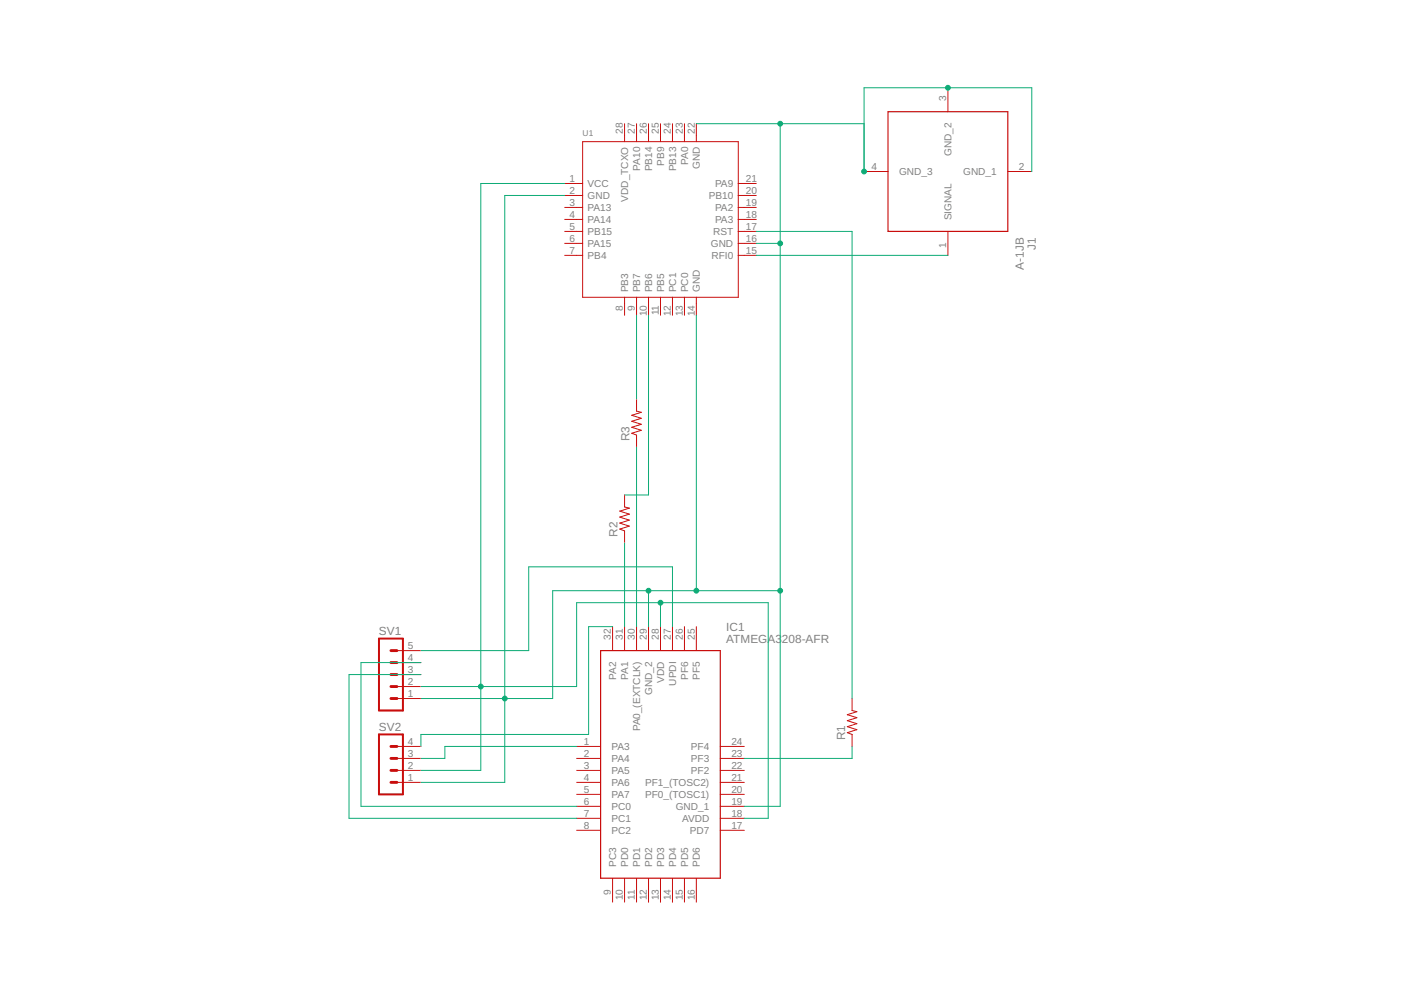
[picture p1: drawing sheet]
<?xml version="1.0" encoding="utf-8"?>
<!DOCTYPE eagle SYSTEM "eagle.dtd">
<eagle version="9.6.2">
<drawing>
<settings>
<setting alwaysvectorfont="no"/>
<setting verticaltext="up"/>
</settings>
<grid distance="0.1" unitdist="inch" unit="inch" style="lines" multiple="1" display="no" altdistance="0.01" altunitdist="inch" altunit="inch"/>
<schematic xreflabel="%F%N/%S.%C%R" xrefpart="/%S.%C%R">
<libraries>
<library name="con-lstb">
<symbols>
<symbol name="MA05-1">
<wire x1="3.81" y1="-7.62" x2="-1.27" y2="-7.62" width="0.4064" layer="94"/>
<wire x1="1.27" y1="0" x2="2.54" y2="0" width="0.6096" layer="94"/>
<wire x1="1.27" y1="-2.54" x2="2.54" y2="-2.54" width="0.6096" layer="94"/>
<wire x1="1.27" y1="-5.08" x2="2.54" y2="-5.08" width="0.6096" layer="94"/>
<wire x1="-1.27" y1="7.62" x2="-1.27" y2="-7.62" width="0.4064" layer="94"/>
<wire x1="3.81" y1="-7.62" x2="3.81" y2="7.62" width="0.4064" layer="94"/>
<wire x1="-1.27" y1="7.62" x2="3.81" y2="7.62" width="0.4064" layer="94"/>
<wire x1="1.27" y1="5.08" x2="2.54" y2="5.08" width="0.6096" layer="94"/>
<wire x1="1.27" y1="2.54" x2="2.54" y2="2.54" width="0.6096" layer="94"/>
<text x="-1.27" y="-10.16" size="1.778" layer="96">&gt;VALUE</text>
<text x="-1.27" y="8.382" size="1.778" layer="95">&gt;NAME</text>
<pin name="1" x="7.62" y="-5.08" visible="pad" length="middle" direction="pas" swaplevel="1" rot="R180"/>
<pin name="2" x="7.62" y="-2.54" visible="pad" length="middle" direction="pas" swaplevel="1" rot="R180"/>
<pin name="3" x="7.62" y="0" visible="pad" length="middle" direction="pas" swaplevel="1" rot="R180"/>
<pin name="4" x="7.62" y="2.54" visible="pad" length="middle" direction="pas" swaplevel="1" rot="R180"/>
<pin name="5" x="7.62" y="5.08" visible="pad" length="middle" direction="pas" swaplevel="1" rot="R180"/>
</symbol>
<symbol name="MA04-1">
<wire x1="3.81" y1="-7.62" x2="-1.27" y2="-7.62" width="0.4064" layer="94"/>
<wire x1="1.27" y1="0" x2="2.54" y2="0" width="0.6096" layer="94"/>
<wire x1="1.27" y1="-2.54" x2="2.54" y2="-2.54" width="0.6096" layer="94"/>
<wire x1="1.27" y1="-5.08" x2="2.54" y2="-5.08" width="0.6096" layer="94"/>
<wire x1="-1.27" y1="5.08" x2="-1.27" y2="-7.62" width="0.4064" layer="94"/>
<wire x1="3.81" y1="-7.62" x2="3.81" y2="5.08" width="0.4064" layer="94"/>
<wire x1="-1.27" y1="5.08" x2="3.81" y2="5.08" width="0.4064" layer="94"/>
<wire x1="1.27" y1="2.54" x2="2.54" y2="2.54" width="0.6096" layer="94"/>
<text x="-1.27" y="-10.16" size="1.778" layer="96">&gt;VALUE</text>
<text x="-1.27" y="5.842" size="1.778" layer="95">&gt;NAME</text>
<pin name="1" x="7.62" y="-5.08" visible="pad" length="middle" direction="pas" swaplevel="1" rot="R180"/>
<pin name="2" x="7.62" y="-2.54" visible="pad" length="middle" direction="pas" swaplevel="1" rot="R180"/>
<pin name="3" x="7.62" y="0" visible="pad" length="middle" direction="pas" swaplevel="1" rot="R180"/>
<pin name="4" x="7.62" y="2.54" visible="pad" length="middle" direction="pas" swaplevel="1" rot="R180"/>
</symbol>
</symbols>
<devicesets>
<deviceset name="MA05-1" prefix="SV" uservalue="yes">
<gates>
<gate name="G$1" symbol="MA05-1" x="0" y="0"/>
</gates>
<devices>
<device name="" package="MA05-1">
<connects>
<connect gate="G$1" pin="1" pad="1"/>
<connect gate="G$1" pin="2" pad="2"/>
<connect gate="G$1" pin="3" pad="3"/>
<connect gate="G$1" pin="4" pad="4"/>
<connect gate="G$1" pin="5" pad="5"/>
</connects>
<package3dinstances>
<package3dinstance package3d_urn="urn:adsk.eagle:package:8332/1"/>
</package3dinstances>
<technologies>
<technology name="">
<attribute name="MF" value="" constant="no"/>
<attribute name="MPN" value="" constant="no"/>
<attribute name="OC_FARNELL" value="unknown" constant="no"/>
<attribute name="OC_NEWARK" value="unknown" constant="no"/>
<attribute name="POPULARITY" value="29" constant="no"/>
</technology>
</technologies>
</device>
</devices>
</deviceset>
<deviceset name="MA04-1" prefix="SV" uservalue="yes">
<gates>
<gate name="1" symbol="MA04-1" x="0" y="0"/>
</gates>
<devices>
<device name="" package="MA04-1">
<connects>
<connect gate="1" pin="1" pad="1"/>
<connect gate="1" pin="2" pad="2"/>
<connect gate="1" pin="3" pad="3"/>
<connect gate="1" pin="4" pad="4"/>
</connects>
<package3dinstances>
<package3dinstance package3d_urn="urn:adsk.eagle:package:8337/1"/>
</package3dinstances>
<technologies>
<technology name="">
<attribute name="MF" value="" constant="no"/>
<attribute name="MPN" value="" constant="no"/>
<attribute name="OC_FARNELL" value="unknown" constant="no"/>
<attribute name="OC_NEWARK" value="unknown" constant="no"/>
<attribute name="POPULARITY" value="41" constant="no"/>
</technology>
</technologies>
</device>
</devices>
</deviceset>
</devicesets>
</library>
<library name="SamacSys_Parts">
<symbols>
<symbol name="ATMEGA3208-AFR">
<wire x1="5.08" y1="20.32" x2="30.48" y2="20.32" width="0.254" layer="94"/>
<wire x1="30.48" y1="-27.94" x2="30.48" y2="20.32" width="0.254" layer="94"/>
<wire x1="30.48" y1="-27.94" x2="5.08" y2="-27.94" width="0.254" layer="94"/>
<wire x1="5.08" y1="20.32" x2="5.08" y2="-27.94" width="0.254" layer="94"/>
<text x="31.75" y="25.4" size="1.778" layer="95" align="center-left">&gt;NAME</text>
<text x="31.75" y="22.86" size="1.778" layer="96" align="center-left">&gt;VALUE</text>
<pin name="PA3" x="0" y="0" length="middle"/>
<pin name="PA4" x="0" y="-2.54" length="middle"/>
<pin name="PA5" x="0" y="-5.08" length="middle"/>
<pin name="PA6" x="0" y="-7.62" length="middle"/>
<pin name="PA7" x="0" y="-10.16" length="middle"/>
<pin name="PC0" x="0" y="-12.7" length="middle"/>
<pin name="PC1" x="0" y="-15.24" length="middle"/>
<pin name="PC2" x="0" y="-17.78" length="middle"/>
<pin name="PC3" x="7.62" y="-33.02" length="middle" rot="R90"/>
<pin name="PD0" x="10.16" y="-33.02" length="middle" rot="R90"/>
<pin name="PD1" x="12.7" y="-33.02" length="middle" rot="R90"/>
<pin name="PD2" x="15.24" y="-33.02" length="middle" rot="R90"/>
<pin name="PD3" x="17.78" y="-33.02" length="middle" rot="R90"/>
<pin name="PD4" x="20.32" y="-33.02" length="middle" rot="R90"/>
<pin name="PD5" x="22.86" y="-33.02" length="middle" rot="R90"/>
<pin name="PD6" x="25.4" y="-33.02" length="middle" rot="R90"/>
<pin name="PF4" x="35.56" y="0" length="middle" rot="R180"/>
<pin name="PF3" x="35.56" y="-2.54" length="middle" rot="R180"/>
<pin name="PF2" x="35.56" y="-5.08" length="middle" rot="R180"/>
<pin name="PF1_(TOSC2)" x="35.56" y="-7.62" length="middle" rot="R180"/>
<pin name="PF0_(TOSC1)" x="35.56" y="-10.16" length="middle" rot="R180"/>
<pin name="GND_1" x="35.56" y="-12.7" length="middle" rot="R180"/>
<pin name="AVDD" x="35.56" y="-15.24" length="middle" rot="R180"/>
<pin name="PD7" x="35.56" y="-17.78" length="middle" rot="R180"/>
<pin name="PA2" x="7.62" y="25.4" length="middle" rot="R270"/>
<pin name="PA1" x="10.16" y="25.4" length="middle" rot="R270"/>
<pin name="PA0_(EXTCLK)" x="12.7" y="25.4" length="middle" rot="R270"/>
<pin name="GND_2" x="15.24" y="25.4" length="middle" rot="R270"/>
<pin name="VDD" x="17.78" y="25.4" length="middle" rot="R270"/>
<pin name="UPDI" x="20.32" y="25.4" length="middle" rot="R270"/>
<pin name="PF6" x="22.86" y="25.4" length="middle" rot="R270"/>
<pin name="PF5" x="25.4" y="25.4" length="middle" rot="R270"/>
</symbol>
<symbol name="A-1JB">
<wire x1="5.08" y1="12.7" x2="30.48" y2="12.7" width="0.254" layer="94"/>
<wire x1="30.48" y1="-12.7" x2="30.48" y2="12.7" width="0.254" layer="94"/>
<wire x1="30.48" y1="-12.7" x2="5.08" y2="-12.7" width="0.254" layer="94"/>
<wire x1="5.08" y1="12.7" x2="5.08" y2="-12.7" width="0.254" layer="94"/>
<text x="31.75" y="17.78" size="1.778" layer="95" align="center-left">&gt;NAME</text>
<text x="31.75" y="15.24" size="1.778" layer="96" align="center-left">&gt;VALUE</text>
<pin name="SIGNAL" x="35.56" y="0" length="middle" rot="R180"/>
<pin name="GND_1" x="17.78" y="17.78" length="middle" rot="R270"/>
<pin name="GND_2" x="0" y="0" length="middle"/>
<pin name="GND_3" x="17.78" y="-17.78" length="middle" rot="R90"/>
</symbol>
</symbols>
<devicesets>
<deviceset name="ATMEGA3208-AFR" prefix="IC">
<gates>
<gate name="G$1" symbol="ATMEGA3208-AFR" x="0" y="0"/>
</gates>
<devices>
<device name="" package="QFP80P900X900X120-32N">
<connects>
<connect gate="G$1" pin="AVDD" pad="18"/>
<connect gate="G$1" pin="GND_1" pad="19"/>
<connect gate="G$1" pin="GND_2" pad="29"/>
<connect gate="G$1" pin="PA0_(EXTCLK)" pad="30"/>
<connect gate="G$1" pin="PA1" pad="31"/>
<connect gate="G$1" pin="PA2" pad="32"/>
<connect gate="G$1" pin="PA3" pad="1"/>
<connect gate="G$1" pin="PA4" pad="2"/>
<connect gate="G$1" pin="PA5" pad="3"/>
<connect gate="G$1" pin="PA6" pad="4"/>
<connect gate="G$1" pin="PA7" pad="5"/>
<connect gate="G$1" pin="PC0" pad="6"/>
<connect gate="G$1" pin="PC1" pad="7"/>
<connect gate="G$1" pin="PC2" pad="8"/>
<connect gate="G$1" pin="PC3" pad="9"/>
<connect gate="G$1" pin="PD0" pad="10"/>
<connect gate="G$1" pin="PD1" pad="11"/>
<connect gate="G$1" pin="PD2" pad="12"/>
<connect gate="G$1" pin="PD3" pad="13"/>
<connect gate="G$1" pin="PD4" pad="14"/>
<connect gate="G$1" pin="PD5" pad="15"/>
<connect gate="G$1" pin="PD6" pad="16"/>
<connect gate="G$1" pin="PD7" pad="17"/>
<connect gate="G$1" pin="PF0_(TOSC1)" pad="20"/>
<connect gate="G$1" pin="PF1_(TOSC2)" pad="21"/>
<connect gate="G$1" pin="PF2" pad="22"/>
<connect gate="G$1" pin="PF3" pad="23"/>
<connect gate="G$1" pin="PF4" pad="24"/>
<connect gate="G$1" pin="PF5" pad="25"/>
<connect gate="G$1" pin="PF6" pad="26"/>
<connect gate="G$1" pin="UPDI" pad="27"/>
<connect gate="G$1" pin="VDD" pad="28"/>
</connects>
<technologies>
<technology name="">
<attribute name="DESCRIPTION" value="8-bit Microcontrollers - MCU 20MHz, 32KB, TQFP32, Ind 125C, Green, T&amp;R" constant="no"/>
<attribute name="HEIGHT" value="1.2mm" constant="no"/>
<attribute name="MANUFACTURER_NAME" value="Microchip" constant="no"/>
<attribute name="MANUFACTURER_PART_NUMBER" value="ATMEGA3208-AFR" constant="no"/>
<attribute name="MOUSER_PART_NUMBER" value="579-ATMEGA3208AFR" constant="no"/>
<attribute name="MOUSER_PRICE-STOCK" value="https://www.mouser.co.uk/ProductDetail/Microchip-Technology-Atmel/ATMEGA3208-AFR?qs=y6ZabgHbY%252ByqMua8ssBYRQ%3D%3D" constant="no"/>
</technology>
</technologies>
</device>
</devices>
</deviceset>
<deviceset name="A-1JB" prefix="J">
<gates>
<gate name="G$1" symbol="A-1JB" x="0" y="0"/>
</gates>
<devices>
<device name="" package="A1JB">
<connects>
<connect gate="G$1" pin="GND_1" pad="2"/>
<connect gate="G$1" pin="GND_2" pad="3"/>
<connect gate="G$1" pin="GND_3" pad="4"/>
<connect gate="G$1" pin="SIGNAL" pad="1"/>
</connects>
<technologies>
<technology name="">
<attribute name="DESCRIPTION" value="AMC Straight PCB Jack, Surface Mount" constant="no"/>
<attribute name="HEIGHT" value="1.05mm" constant="no"/>
<attribute name="MANUFACTURER_NAME" value="Amphenol" constant="no"/>
<attribute name="MANUFACTURER_PART_NUMBER" value="A-1JB" constant="no"/>
<attribute name="MOUSER_PART_NUMBER" value="523-A-1JB" constant="no"/>
<attribute name="MOUSER_PRICE-STOCK" value="https://www.mouser.co.uk/ProductDetail/Amphenol-RF/A-1JB?qs=ncxkyCpAYDBidtvTkuzl1Q%3D%3D" constant="no"/>
</technology>
</technologies>
</device>
</devices>
</deviceset>
</devicesets>
</library>
<library name="LORA-E5_Eagle_Library (1)">
<symbols>
<symbol name="MOUDLE_LORA_E5">
<pin name="VCC" x="-20.32" y="7.62" length="short"/>
<pin name="GND" x="-20.32" y="5.08" length="short"/>
<pin name="PA13" x="-20.32" y="2.54" length="short"/>
<pin name="PA14" x="-20.32" y="0" length="short"/>
<pin name="PB15" x="-20.32" y="-2.54" length="short"/>
<pin name="PA15" x="-20.32" y="-5.08" length="short"/>
<pin name="PB4" x="-20.32" y="-7.62" length="short"/>
<pin name="PB3" x="-7.62" y="-20.32" length="short" rot="R90"/>
<pin name="PB7" x="-5.08" y="-20.32" length="short" rot="R90"/>
<pin name="PB6" x="-2.54" y="-20.32" length="short" rot="R90"/>
<pin name="PB5" x="0" y="-20.32" length="short" rot="R90"/>
<pin name="PC1" x="2.54" y="-20.32" length="short" rot="R90"/>
<pin name="PC0" x="5.08" y="-20.32" length="short" rot="R90"/>
<pin name="GND@1" x="7.62" y="-20.32" length="short" rot="R90"/>
<pin name="RFI0" x="20.32" y="-7.62" length="short" rot="R180"/>
<pin name="GND@2" x="20.32" y="-5.08" length="short" rot="R180"/>
<pin name="RST" x="20.32" y="-2.54" length="short" rot="R180"/>
<pin name="PA3" x="20.32" y="0" length="short" rot="R180"/>
<pin name="PA2" x="20.32" y="2.54" length="short" rot="R180"/>
<pin name="PB10" x="20.32" y="5.08" length="short" rot="R180"/>
<pin name="PA9" x="20.32" y="7.62" length="short" rot="R180"/>
<pin name="GND@3" x="7.62" y="20.32" length="short" rot="R270"/>
<pin name="PA0" x="5.08" y="20.32" length="short" rot="R270"/>
<pin name="PB13" x="2.54" y="20.32" length="short" rot="R270"/>
<pin name="PB9" x="0" y="20.32" length="short" rot="R270"/>
<pin name="PB14" x="-2.54" y="20.32" length="short" rot="R270"/>
<pin name="PA10" x="-5.08" y="20.32" length="short" rot="R270"/>
<pin name="VDD_TCXO" x="-7.62" y="20.32" length="short" rot="R270"/>
<text x="-16.51" y="17.78" size="1.27" layer="95" ratio="12">&gt;NAME</text>
<text x="-16.51" y="16.51" size="1.27" layer="96" ratio="12">&gt;VALUE</text>
<wire x1="-16.51" y1="-16.51" x2="-16.51" y2="-7.62" width="0.1524" layer="94"/>
<wire x1="-16.51" y1="-7.62" x2="-16.51" y2="-5.08" width="0.1524" layer="94"/>
<wire x1="-16.51" y1="-5.08" x2="-16.51" y2="-2.54" width="0.1524" layer="94"/>
<wire x1="-16.51" y1="-2.54" x2="-16.51" y2="0" width="0.1524" layer="94"/>
<wire x1="-16.51" y1="0" x2="-16.51" y2="2.54" width="0.1524" layer="94"/>
<wire x1="-16.51" y1="2.54" x2="-16.51" y2="5.08" width="0.1524" layer="94"/>
<wire x1="-16.51" y1="5.08" x2="-16.51" y2="7.62" width="0.1524" layer="94"/>
<wire x1="-16.51" y1="7.62" x2="-16.51" y2="16.51" width="0.1524" layer="94"/>
<wire x1="-17.78" y1="7.62" x2="-16.51" y2="7.62" width="0.1524" layer="94"/>
<wire x1="-17.78" y1="5.08" x2="-16.51" y2="5.08" width="0.1524" layer="94"/>
<wire x1="-17.78" y1="2.54" x2="-16.51" y2="2.54" width="0.1524" layer="94"/>
<wire x1="-17.78" y1="0" x2="-16.51" y2="0" width="0.1524" layer="94"/>
<wire x1="-17.78" y1="-2.54" x2="-16.51" y2="-2.54" width="0.1524" layer="94"/>
<wire x1="-17.78" y1="-5.08" x2="-16.51" y2="-5.08" width="0.1524" layer="94"/>
<wire x1="-17.78" y1="-7.62" x2="-16.51" y2="-7.62" width="0.1524" layer="94"/>
<wire x1="-16.51" y1="16.51" x2="-7.62" y2="16.51" width="0.1524" layer="94"/>
<wire x1="-7.62" y1="16.51" x2="-5.08" y2="16.51" width="0.1524" layer="94"/>
<wire x1="-5.08" y1="16.51" x2="-2.54" y2="16.51" width="0.1524" layer="94"/>
<wire x1="-2.54" y1="16.51" x2="0" y2="16.51" width="0.1524" layer="94"/>
<wire x1="0" y1="16.51" x2="2.54" y2="16.51" width="0.1524" layer="94"/>
<wire x1="2.54" y1="16.51" x2="5.08" y2="16.51" width="0.1524" layer="94"/>
<wire x1="5.08" y1="16.51" x2="7.62" y2="16.51" width="0.1524" layer="94"/>
<wire x1="7.62" y1="16.51" x2="16.51" y2="16.51" width="0.1524" layer="94"/>
<wire x1="7.62" y1="17.78" x2="7.62" y2="16.51" width="0.1524" layer="94"/>
<wire x1="5.08" y1="17.78" x2="5.08" y2="16.51" width="0.1524" layer="94"/>
<wire x1="2.54" y1="17.78" x2="2.54" y2="16.51" width="0.1524" layer="94"/>
<wire x1="0" y1="17.78" x2="0" y2="16.51" width="0.1524" layer="94"/>
<wire x1="-2.54" y1="17.78" x2="-2.54" y2="16.51" width="0.1524" layer="94"/>
<wire x1="-5.08" y1="17.78" x2="-5.08" y2="16.51" width="0.1524" layer="94"/>
<wire x1="-7.62" y1="17.78" x2="-7.62" y2="16.51" width="0.1524" layer="94"/>
<wire x1="16.51" y1="-16.51" x2="7.62" y2="-16.51" width="0.1524" layer="94"/>
<wire x1="7.62" y1="-16.51" x2="5.08" y2="-16.51" width="0.1524" layer="94"/>
<wire x1="5.08" y1="-16.51" x2="2.54" y2="-16.51" width="0.1524" layer="94"/>
<wire x1="2.54" y1="-16.51" x2="0" y2="-16.51" width="0.1524" layer="94"/>
<wire x1="0" y1="-16.51" x2="-2.54" y2="-16.51" width="0.1524" layer="94"/>
<wire x1="-2.54" y1="-16.51" x2="-5.08" y2="-16.51" width="0.1524" layer="94"/>
<wire x1="-5.08" y1="-16.51" x2="-7.62" y2="-16.51" width="0.1524" layer="94"/>
<wire x1="-7.62" y1="-16.51" x2="-16.51" y2="-16.51" width="0.1524" layer="94"/>
<wire x1="-7.62" y1="-17.78" x2="-7.62" y2="-16.51" width="0.1524" layer="94"/>
<wire x1="-5.08" y1="-17.78" x2="-5.08" y2="-16.51" width="0.1524" layer="94"/>
<wire x1="-2.54" y1="-17.78" x2="-2.54" y2="-16.51" width="0.1524" layer="94"/>
<wire x1="0" y1="-17.78" x2="0" y2="-16.51" width="0.1524" layer="94"/>
<wire x1="2.54" y1="-17.78" x2="2.54" y2="-16.51" width="0.1524" layer="94"/>
<wire x1="5.08" y1="-17.78" x2="5.08" y2="-16.51" width="0.1524" layer="94"/>
<wire x1="7.62" y1="-17.78" x2="7.62" y2="-16.51" width="0.1524" layer="94"/>
<wire x1="16.51" y1="16.51" x2="16.51" y2="7.62" width="0.1524" layer="94"/>
<wire x1="16.51" y1="7.62" x2="16.51" y2="5.08" width="0.1524" layer="94"/>
<wire x1="16.51" y1="5.08" x2="16.51" y2="2.54" width="0.1524" layer="94"/>
<wire x1="16.51" y1="2.54" x2="16.51" y2="0" width="0.1524" layer="94"/>
<wire x1="16.51" y1="0" x2="16.51" y2="-2.54" width="0.1524" layer="94"/>
<wire x1="16.51" y1="-2.54" x2="16.51" y2="-5.08" width="0.1524" layer="94"/>
<wire x1="16.51" y1="-5.08" x2="16.51" y2="-7.62" width="0.1524" layer="94"/>
<wire x1="16.51" y1="-7.62" x2="16.51" y2="-16.51" width="0.1524" layer="94"/>
<wire x1="17.78" y1="-7.62" x2="16.51" y2="-7.62" width="0.1524" layer="94"/>
<wire x1="17.78" y1="-5.08" x2="16.51" y2="-5.08" width="0.1524" layer="94"/>
<wire x1="17.78" y1="-2.54" x2="16.51" y2="-2.54" width="0.1524" layer="94"/>
<wire x1="17.78" y1="0" x2="16.51" y2="0" width="0.1524" layer="94"/>
<wire x1="17.78" y1="2.54" x2="16.51" y2="2.54" width="0.1524" layer="94"/>
<wire x1="17.78" y1="5.08" x2="16.51" y2="5.08" width="0.1524" layer="94"/>
<wire x1="17.78" y1="7.62" x2="16.51" y2="7.62" width="0.1524" layer="94"/>
</symbol>
</symbols>
<devicesets>
<deviceset name="MODULE_LORA_E5" prefix="U" uservalue="yes">
<gates>
<gate name="G$1" symbol="MOUDLE_LORA_E5" x="0" y="0"/>
</gates>
<devices>
<device name="" package="MODULE28P-1.25-12X12X2.5MM">
<connects>
<connect gate="G$1" pin="GND" pad="2"/>
<connect gate="G$1" pin="GND@1" pad="14"/>
<connect gate="G$1" pin="GND@2" pad="16"/>
<connect gate="G$1" pin="GND@3" pad="22"/>
<connect gate="G$1" pin="PA0" pad="23"/>
<connect gate="G$1" pin="PA10" pad="27"/>
<connect gate="G$1" pin="PA13" pad="3"/>
<connect gate="G$1" pin="PA14" pad="4"/>
<connect gate="G$1" pin="PA15" pad="6"/>
<connect gate="G$1" pin="PA2" pad="19"/>
<connect gate="G$1" pin="PA3" pad="18"/>
<connect gate="G$1" pin="PA9" pad="21"/>
<connect gate="G$1" pin="PB10" pad="20"/>
<connect gate="G$1" pin="PB13" pad="24"/>
<connect gate="G$1" pin="PB14" pad="26"/>
<connect gate="G$1" pin="PB15" pad="5"/>
<connect gate="G$1" pin="PB3" pad="8"/>
<connect gate="G$1" pin="PB4" pad="7"/>
<connect gate="G$1" pin="PB5" pad="11"/>
<connect gate="G$1" pin="PB6" pad="10"/>
<connect gate="G$1" pin="PB7" pad="9"/>
<connect gate="G$1" pin="PB9" pad="25"/>
<connect gate="G$1" pin="PC0" pad="13"/>
<connect gate="G$1" pin="PC1" pad="12"/>
<connect gate="G$1" pin="RFI0" pad="15"/>
<connect gate="G$1" pin="RST" pad="17"/>
<connect gate="G$1" pin="VCC" pad="1"/>
<connect gate="G$1" pin="VDD_TCXO" pad="28"/>
</connects>
<technologies>
<technology name=""/>
</technologies>
</device>
</devices>
</deviceset>
</devicesets>
</library>
<library name="Resistor_Capacitor">
<symbols>
<symbol name="R-US">
<wire x1="-2.54" y1="0" x2="-2.159" y2="1.016" width="0.2032" layer="94"/>
<wire x1="-2.159" y1="1.016" x2="-1.524" y2="-1.016" width="0.2032" layer="94"/>
<wire x1="-1.524" y1="-1.016" x2="-0.889" y2="1.016" width="0.2032" layer="94"/>
<wire x1="-0.889" y1="1.016" x2="-0.254" y2="-1.016" width="0.2032" layer="94"/>
<wire x1="-0.254" y1="-1.016" x2="0.381" y2="1.016" width="0.2032" layer="94"/>
<wire x1="0.381" y1="1.016" x2="1.016" y2="-1.016" width="0.2032" layer="94"/>
<wire x1="1.016" y1="-1.016" x2="1.651" y2="1.016" width="0.2032" layer="94"/>
<wire x1="1.651" y1="1.016" x2="2.286" y2="-1.016" width="0.2032" layer="94"/>
<wire x1="2.286" y1="-1.016" x2="2.54" y2="0" width="0.2032" layer="94"/>
<text x="-3.81" y="1.4986" size="1.778" layer="95">&gt;NAME</text>
<text x="-3.81" y="-3.302" size="1.778" layer="96">&gt;VALUE</text>
<pin name="2" x="5.08" y="0" visible="off" length="short" direction="pas" rot="R180"/>
<pin name="1" x="-5.08" y="0" visible="off" length="short" direction="pas"/>
</symbol>
</symbols>
<devicesets>
<deviceset name="CRCW08050000Z0EA" prefix="R">
<gates>
<gate name="G$1" symbol="R-US" x="0" y="0"/>
</gates>
<devices>
<device name="" package="RES_0805">
<connects>
<connect gate="G$1" pin="1" pad="1"/>
<connect gate="G$1" pin="2" pad="2"/>
</connects>
<package3dinstances>
<package3dinstance package3d_urn="urn:adsk.eagle:package:10872899/3"/>
</package3dinstances>
<technologies>
<technology name="">
<attribute name="CREATED_BY" value="PCBLayout.com" constant="no"/>
<attribute name="DIGIKEY_PART_NUMBER" value="541-0.0ATR-ND" constant="no"/>
<attribute name="MANUFACTURER" value="Vishay Dale" constant="no"/>
<attribute name="MPN" value="CRCW08050000Z0EA" constant="no"/>
<attribute name="PACKAGE" value="SMD 0805" constant="no"/>
</technology>
</technologies>
</device>
</devices>
</deviceset>
</devicesets>
</library>
</libraries>
<attributes>
</attributes>
<variantdefs>
</variantdefs>
<classes>
<class number="0" name="default" width="0" drill="0">
</class>
<class number="1" name="POWERLINES" width="0.254" drill="0">
</class>
</classes>
<parts>
<part name="SV1" library="con-lstb" deviceset="MA05-1" device="" package3d_urn="urn:adsk.eagle:package:8332/1"/>
<part name="SV2" library="con-lstb" deviceset="MA04-1" device="" package3d_urn="urn:adsk.eagle:package:8337/1"/>
<part name="IC1" library="SamacSys_Parts" deviceset="ATMEGA3208-AFR" device=""/>
<part name="U1" library="LORA-E5_Eagle_Library (1)" deviceset="MODULE_LORA_E5" device=""/>
<part name="J1" library="SamacSys_Parts" deviceset="A-1JB" device=""/>
<part name="R1" library="Resistor_Capacitor" deviceset="CRCW08050000Z0EA" device="" package3d_urn="urn:adsk.eagle:package:10872899/3" value="22"/>
<part name="R2" library="Resistor_Capacitor" deviceset="CRCW08050000Z0EA" device="" package3d_urn="urn:adsk.eagle:package:10872899/3" value="22"/>
<part name="R3" library="Resistor_Capacitor" deviceset="CRCW08050000Z0EA" device="" package3d_urn="urn:adsk.eagle:package:10872899/3" value="22"/>
</parts>
<sheets>
<sheet>
<plain>
</plain>
<instances>
<instance part="SV1" gate="G$1" x="-17.78" y="116.84" smashed="yes">
<attribute name="VALUE" x="-19.05" y="106.68" size="1.778" layer="96"/>
<attribute name="NAME" x="-19.05" y="125.222" size="1.778" layer="95"/>
</instance>
<instance part="SV2" gate="1" x="-17.78" y="99.06" smashed="yes">
<attribute name="VALUE" x="-19.05" y="88.9" size="1.778" layer="96"/>
<attribute name="NAME" x="-19.05" y="104.902" size="1.778" layer="95"/>
</instance>
<instance part="IC1" gate="G$1" x="22.86" y="101.6" smashed="yes">
<attribute name="NAME" x="54.61" y="127" size="1.778" layer="95" align="center-left"/>
<attribute name="VALUE" x="54.61" y="124.46" size="1.778" layer="96" align="center-left"/>
</instance>
<instance part="U1" gate="G$1" x="40.64" y="213.36" smashed="yes">
<attribute name="NAME" x="24.13" y="231.14" size="1.27" layer="95" ratio="12"/>
<attribute name="VALUE" x="24.13" y="229.87" size="1.27" layer="96" ratio="12"/>
</instance>
<instance part="J1" gate="G$1" x="101.6" y="241.3" smashed="yes" rot="R270">
<attribute name="NAME" x="119.38" y="209.55" size="1.778" layer="95" rot="R270" align="center-left"/>
<attribute name="VALUE" x="116.84" y="209.55" size="1.778" layer="96" rot="R270" align="center-left"/>
</instance>
<instance part="R1" gate="G$1" x="81.28" y="106.68" smashed="yes" rot="R90">
<attribute name="NAME" x="79.7814" y="102.87" size="1.778" layer="95" rot="R90"/>
</instance>
<instance part="R2" gate="G$1" x="33.02" y="149.86" smashed="yes" rot="R90">
<attribute name="NAME" x="31.5214" y="146.05" size="1.778" layer="95" rot="R90"/>
</instance>
<instance part="R3" gate="G$1" x="35.56" y="170.18" smashed="yes" rot="R90">
<attribute name="NAME" x="34.0614" y="166.37" size="1.778" layer="95" rot="R90"/>
</instance>
</instances>
<busses>
</busses>
<nets>
<net name="N$1" class="0">
<segment>
<pinref part="SV1" gate="G$1" pin="1"/>
<wire x1="-10.16" y1="111.76" x2="7.62" y2="111.76" width="0.1524" layer="91"/>
<wire x1="7.62" y1="111.76" x2="17.78" y2="111.76" width="0.1524" layer="91"/>
<wire x1="17.78" y1="111.76" x2="17.78" y2="134.62" width="0.1524" layer="91"/>
<pinref part="IC1" gate="G$1" pin="GND_2"/>
<wire x1="17.78" y1="134.62" x2="38.1" y2="134.62" width="0.1524" layer="91"/>
<wire x1="38.1" y1="134.62" x2="38.1" y2="127" width="0.1524" layer="91"/>
<wire x1="38.1" y1="134.62" x2="48.26" y2="134.62" width="0.1524" layer="91"/>
<wire x1="48.26" y1="134.62" x2="66.04" y2="134.62" width="0.1524" layer="91"/>
<wire x1="66.04" y1="134.62" x2="66.04" y2="88.9" width="0.1524" layer="91"/>
<junction x="38.1" y="134.62"/>
<pinref part="IC1" gate="G$1" pin="GND_1"/>
<wire x1="66.04" y1="88.9" x2="58.42" y2="88.9" width="0.1524" layer="91"/>
<pinref part="U1" gate="G$1" pin="GND"/>
<wire x1="7.62" y1="111.76" x2="7.62" y2="218.44" width="0.1524" layer="91"/>
<wire x1="7.62" y1="218.44" x2="20.32" y2="218.44" width="0.1524" layer="91"/>
<junction x="7.62" y="111.76"/>
<pinref part="U1" gate="G$1" pin="GND@2"/>
<wire x1="66.04" y1="134.62" x2="66.04" y2="208.28" width="0.1524" layer="91"/>
<wire x1="66.04" y1="208.28" x2="60.96" y2="208.28" width="0.1524" layer="91"/>
<junction x="66.04" y="134.62"/>
<pinref part="U1" gate="G$1" pin="GND@3"/>
<wire x1="66.04" y1="208.28" x2="66.04" y2="233.68" width="0.1524" layer="91"/>
<wire x1="66.04" y1="233.68" x2="48.26" y2="233.68" width="0.1524" layer="91"/>
<junction x="66.04" y="208.28"/>
<pinref part="U1" gate="G$1" pin="GND@1"/>
<wire x1="48.26" y1="134.62" x2="48.26" y2="193.04" width="0.1524" layer="91"/>
<junction x="48.26" y="134.62"/>
<pinref part="J1" gate="G$1" pin="GND_3"/>
<wire x1="66.04" y1="233.68" x2="83.82" y2="233.68" width="0.1524" layer="91"/>
<wire x1="83.82" y1="233.68" x2="83.82" y2="223.52" width="0.1524" layer="91"/>
<junction x="66.04" y="233.68"/>
<pinref part="SV2" gate="1" pin="1"/>
<wire x1="-10.16" y1="93.98" x2="7.62" y2="93.98" width="0.1524" layer="91"/>
<wire x1="7.62" y1="93.98" x2="7.62" y2="111.76" width="0.1524" layer="91"/>
<pinref part="J1" gate="G$1" pin="GND_1"/>
<pinref part="J1" gate="G$1" pin="GND_2"/>
<wire x1="101.6" y1="241.3" x2="119.38" y2="241.3" width="0.1524" layer="91"/>
<wire x1="119.38" y1="241.3" x2="119.38" y2="223.52" width="0.1524" layer="91"/>
<wire x1="83.82" y1="223.52" x2="83.82" y2="241.3" width="0.1524" layer="91"/>
<wire x1="83.82" y1="241.3" x2="101.6" y2="241.3" width="0.1524" layer="91"/>
<junction x="83.82" y="223.52"/>
<junction x="101.6" y="241.3"/>
</segment>
</net>
<net name="N$2" class="0">
<segment>
<pinref part="SV1" gate="G$1" pin="5"/>
<wire x1="-10.16" y1="121.92" x2="12.7" y2="121.92" width="0.1524" layer="91"/>
<wire x1="12.7" y1="121.92" x2="12.7" y2="139.7" width="0.1524" layer="91"/>
<pinref part="IC1" gate="G$1" pin="UPDI"/>
<wire x1="12.7" y1="139.7" x2="43.18" y2="139.7" width="0.1524" layer="91"/>
<wire x1="43.18" y1="139.7" x2="43.18" y2="127" width="0.1524" layer="91"/>
</segment>
</net>
<net name="N$3" class="0">
<segment>
<pinref part="SV1" gate="G$1" pin="2"/>
<wire x1="2.54" y1="114.3" x2="22.86" y2="114.3" width="0.1524" layer="91"/>
<wire x1="22.86" y1="114.3" x2="22.86" y2="132.08" width="0.1524" layer="91"/>
<pinref part="IC1" gate="G$1" pin="VDD"/>
<wire x1="22.86" y1="132.08" x2="40.64" y2="132.08" width="0.1524" layer="91"/>
<wire x1="40.64" y1="132.08" x2="40.64" y2="127" width="0.1524" layer="91"/>
<wire x1="40.64" y1="132.08" x2="63.5" y2="132.08" width="0.1524" layer="91"/>
<wire x1="63.5" y1="132.08" x2="63.5" y2="86.36" width="0.1524" layer="91"/>
<junction x="40.64" y="132.08"/>
<pinref part="IC1" gate="G$1" pin="AVDD"/>
<wire x1="63.5" y1="86.36" x2="58.42" y2="86.36" width="0.1524" layer="91"/>
<wire x1="-10.16" y1="114.3" x2="2.54" y2="114.3" width="0.1524" layer="91"/>
<wire x1="2.54" y1="114.3" x2="2.54" y2="220.98" width="0.1524" layer="91"/>
<pinref part="U1" gate="G$1" pin="VCC"/>
<wire x1="2.54" y1="220.98" x2="20.32" y2="220.98" width="0.1524" layer="91"/>
<junction x="2.54" y="114.3"/>
<pinref part="SV2" gate="1" pin="2"/>
<wire x1="-10.16" y1="96.52" x2="2.54" y2="96.52" width="0.1524" layer="91"/>
<wire x1="2.54" y1="96.52" x2="2.54" y2="114.3" width="0.1524" layer="91"/>
</segment>
</net>
<net name="N$4" class="0">
<segment>
<pinref part="U1" gate="G$1" pin="RST"/>
<wire x1="60.96" y1="210.82" x2="81.28" y2="210.82" width="0.1524" layer="91"/>
<wire x1="81.28" y1="210.82" x2="81.28" y2="111.76" width="0.1524" layer="91"/>
<pinref part="R1" gate="G$1" pin="2"/>
</segment>
</net>
<net name="N$5" class="0">
<segment>
<pinref part="U1" gate="G$1" pin="RFI0"/>
<wire x1="60.96" y1="205.74" x2="101.6" y2="205.74" width="0.1524" layer="91"/>
<pinref part="J1" gate="G$1" pin="SIGNAL"/>
</segment>
</net>
<net name="N$6" class="0">
<segment>
<pinref part="U1" gate="G$1" pin="PB7"/>
<wire x1="35.56" y1="193.04" x2="35.56" y2="175.26" width="0.1524" layer="91"/>
<pinref part="R3" gate="G$1" pin="2"/>
</segment>
</net>
<net name="N$7" class="0">
<segment>
<pinref part="U1" gate="G$1" pin="PB6"/>
<wire x1="38.1" y1="193.04" x2="38.1" y2="154.94" width="0.1524" layer="91"/>
<wire x1="38.1" y1="154.94" x2="33.02" y2="154.94" width="0.1524" layer="91"/>
<pinref part="R2" gate="G$1" pin="2"/>
</segment>
</net>
<net name="N$8" class="0">
<segment>
<pinref part="IC1" gate="G$1" pin="PF3"/>
<wire x1="81.28" y1="101.6" x2="81.28" y2="99.06" width="0.1524" layer="91"/>
<wire x1="81.28" y1="99.06" x2="58.42" y2="99.06" width="0.1524" layer="91"/>
<pinref part="R1" gate="G$1" pin="1"/>
</segment>
</net>
<net name="N$9" class="0">
<segment>
<pinref part="IC1" gate="G$1" pin="PA1"/>
<pinref part="R2" gate="G$1" pin="1"/>
<wire x1="33.02" y1="144.78" x2="33.02" y2="127" width="0.1524" layer="91"/>
</segment>
</net>
<net name="N$10" class="0">
<segment>
<pinref part="IC1" gate="G$1" pin="PA0_(EXTCLK)"/>
<pinref part="R3" gate="G$1" pin="1"/>
<wire x1="35.56" y1="165.1" x2="35.56" y2="127" width="0.1524" layer="91"/>
</segment>
</net>
<net name="N$11" class="0">
<segment>
<pinref part="IC1" gate="G$1" pin="PA2"/>
<wire x1="30.48" y1="127" x2="25.4" y2="127" width="0.1524" layer="91"/>
<wire x1="25.4" y1="127" x2="25.4" y2="104.14" width="0.1524" layer="91"/>
<pinref part="SV2" gate="1" pin="4"/>
<wire x1="25.4" y1="104.14" x2="-10.16" y2="104.14" width="0.1524" layer="91"/>
<wire x1="-10.16" y1="104.14" x2="-10.16" y2="101.6" width="0.1524" layer="91"/>
</segment>
</net>
<net name="N$12" class="0">
<segment>
<pinref part="IC1" gate="G$1" pin="PA3"/>
<wire x1="22.86" y1="101.6" x2="-5.08" y2="101.6" width="0.1524" layer="91"/>
<wire x1="-5.08" y1="101.6" x2="-5.08" y2="99.06" width="0.1524" layer="91"/>
<pinref part="SV2" gate="1" pin="3"/>
<wire x1="-5.08" y1="99.06" x2="-10.16" y2="99.06" width="0.1524" layer="91"/>
</segment>
</net>
<net name="N$13" class="0">
<segment>
<pinref part="IC1" gate="G$1" pin="PC0"/>
<wire x1="22.86" y1="88.9" x2="-22.86" y2="88.9" width="0.1524" layer="91"/>
<wire x1="-22.86" y1="88.9" x2="-22.86" y2="119.38" width="0.1524" layer="91"/>
<pinref part="SV1" gate="G$1" pin="4"/>
<wire x1="-22.86" y1="119.38" x2="-10.16" y2="119.38" width="0.1524" layer="91"/>
</segment>
</net>
<net name="N$14" class="0">
<segment>
<pinref part="IC1" gate="G$1" pin="PC1"/>
<wire x1="22.86" y1="86.36" x2="-25.4" y2="86.36" width="0.1524" layer="91"/>
<pinref part="SV1" gate="G$1" pin="3"/>
<wire x1="-25.4" y1="86.36" x2="-25.4" y2="116.84" width="0.1524" layer="91"/>
<wire x1="-25.4" y1="116.84" x2="-10.16" y2="116.84" width="0.1524" layer="91"/>
</segment>
</net>
</nets>
</sheet>
</sheets>
</schematic>
</drawing>
<compatibility>
<note version="8.2" severity="warning">
Since Version 8.2, EAGLE supports online libraries. The ids
of those online libraries will not be understood (or retained)
with this version.
</note>
<note version="8.3" severity="warning">
Since Version 8.3, EAGLE supports URNs for individual library
assets (packages, symbols, and devices). The URNs of those assets
will not be understood (or retained) with this version.
</note>
<note version="8.3" severity="warning">
Since Version 8.3, EAGLE supports the association of 3D packages
with devices in libraries, schematics, and board files. Those 3D
packages will not be understood (or retained) with this version.
</note>
</compatibility>
</eagle>
